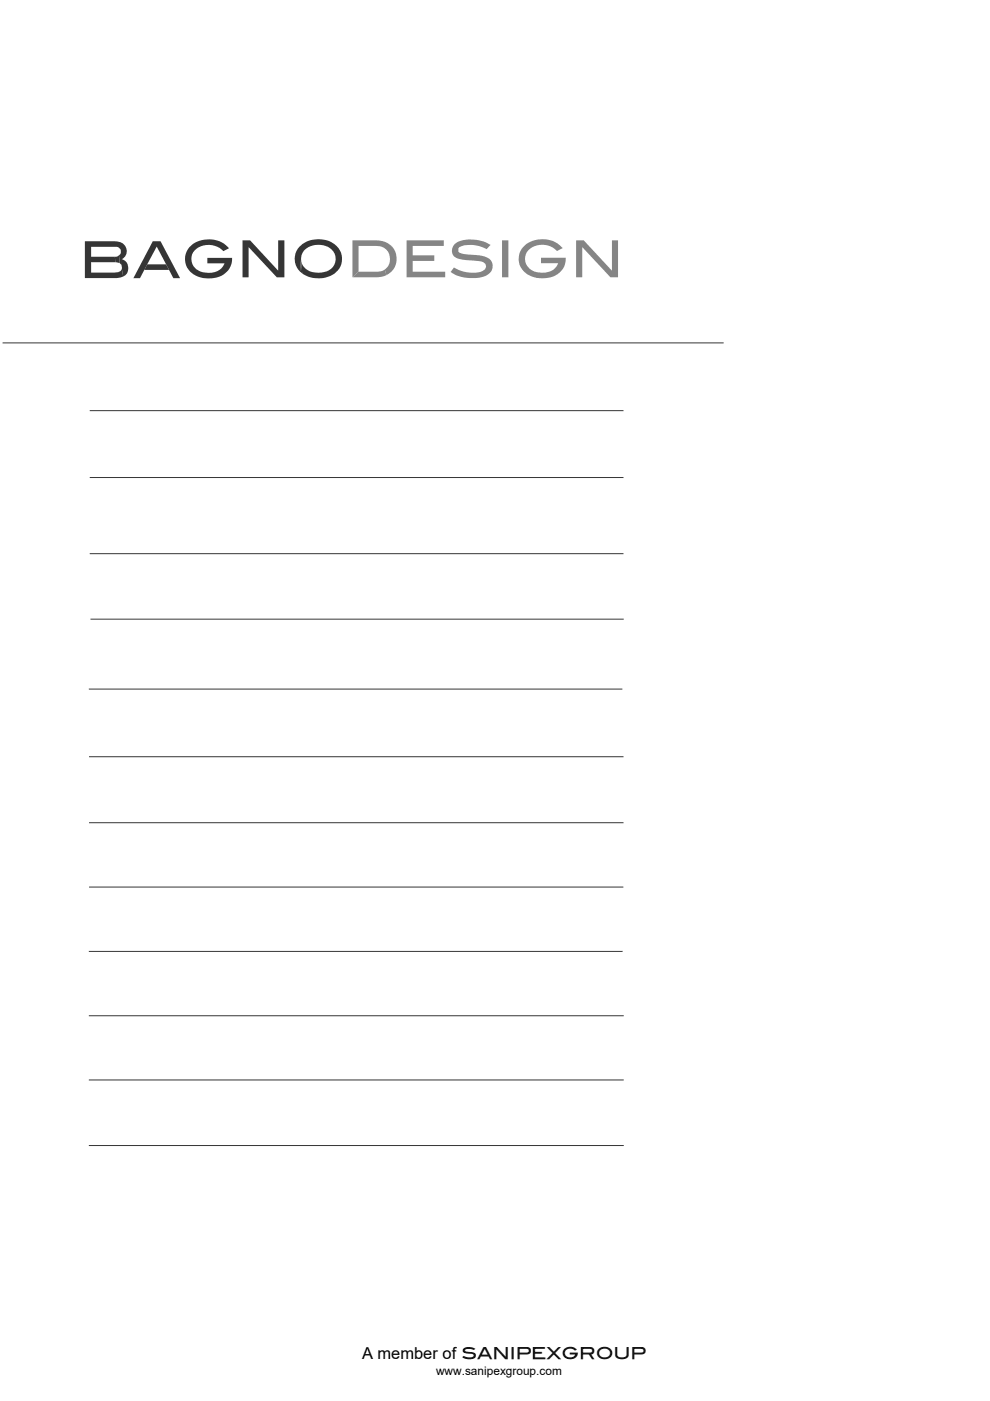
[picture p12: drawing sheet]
<svg xmlns="http://www.w3.org/2000/svg" width="210mm" height="297mm" viewBox="0 0 210 297" stroke-linecap="round" stroke-linejoin="round" font-family="sans-serif">
<path d="M.5 72.7h152.9M19 87.1h113.2M19 101.2h113.2M19 117.4h113.2M19.2 131.3h113M18.8 146.1h113.2M18.9 160.4h113.3M18.9 174.4h113.3M18.9 188.1h113.3M18.8 215.4h113.4M18.8 201.7h113.2M18.8 229h113.4" fill="none" stroke="#363435" stroke-width=".21"/>
<g fill="#363435">
<path d="M18 51.2h6.3a2.08 2.08 0 0 1 2.4 1.2 2.08 2.08 0 0 1-.8 2.5v1.8l-.1-.5-.4-.4-.2-1.7 .4-.4v-.7l-.5-.6-5.8-.1v2.1h5.1l.1 1.2h-5.2v2.2l5.7-.1 .6-.2 .2-.4 .3 1.5-1.3 .4h-6.8z" fill-rule="evenodd"/>
<path d="M25.9 54.9a2.03 2.03 0 0 1 1.3 1.8 2.03 2.03 0 0 1-1.1 1.9l-.3-1.5z" fill-rule="evenodd"/>
<path d="M24.4 54.4l.6-.1 .2-.2 .2 1.7-.9-.2z" fill-rule="evenodd"/>
<path d="M31.2 56h4l.6 1.2h-5.2z" fill-rule="evenodd"/>
<path d="M32.4 51.2h1.6l4.2 7.8h-1.4l-3.6-6.7-3.5 6.7h-1.4z" fill-rule="evenodd"/>
<path d="M40.2 52.4a5.9 5.9 0 0 1 8.4 .2l-1.2 .6a4.2 4.2 0 0 0-6.7 .8 3.1 3.1 0 0 0 3.5 3.8 3.2 3.2 0 0 0 3.4-2h-3.6v-1.1h5.2a4.4 4.4 0 0 1-5 4.3 4.5 4.5 0 0 1-4.9-4.7l.3-1z" fill-rule="evenodd"/>
<path d="M51.4 51h1.6l6 6.4v-6.4h1.3v7.8h-1.6l-6-6.4v6.4h-1.3z" fill-rule="evenodd"/>
<path d="M63.8 54.9l.3 3.1-.5-.4z" fill-rule="evenodd"/>
<path d="M63.4 52.4a5.7 5.7 0 0 1 8.7 .7 4 4 0 0 1-3.1 5.7 6.1 6.1 0 0 1-4.9-.8l-.2-2.5a3.6 3.6 0 0 0 4.2 2.3 2.9 2.9 0 0 0 3.1-2.7 2.9 2.9 0 0 0-2.6-3.1 3.6 3.6 0 0 0-4.8 2.9l-.2 2.7a3.8 3.8 0 0 1-.2-5.2z" fill-rule="evenodd"/>
</g>
<g fill="#848586">
<path d="M74.7 58.8l1.3-1.2h4l1.1-.2 .5-.2 .3 1.1-1.6 .5z" fill-rule="evenodd"/>
<path d="M74.7 51h5a3.9 3.9 0 0 1 4.2 2.7 3.9 3.9 0 0 1-2 4.6l-.3-1.1a2.78 2.78 0 0 0 .9-3.2 2.78 2.78 0 0 0-2.7-1.9h-3.8v5.5l-1.3 1.2z" fill-rule="evenodd"/>
<path d="M86.2 51h7.9v1.1h-6.6v2h4.6v1.2h-4.6v2.3h6.9v1.2h-8.2z" fill-rule="evenodd"/>
<path d="M96.5 51.7a7.4 7.4 0 0 1 7.5 .2l-.8 .9a6.8 6.8 0 0 0-5.8-.4l-.2 .3v.6l.2 .3 1.4 .3a11.6 11.6 0 0 1 5 1 2.2 2.2 0 0 1 .5 2.3 2.2 2.2 0 0 1-1.8 1.5 8.4 8.4 0 0 1-7-1l.7-1a7.3 7.3 0 0 0 6.1 .7l.5-.3a1.06 1.06 0 0 0 .1-1.2 1.06 1.06 0 0 0-1.1-.5l-.4-.1a16.3 16.3 0 0 1-4.7-.6 1.82 1.82 0 0 1-.2-3z" fill-rule="evenodd"/>
</g>
<path d="M107.1 51v7.8" fill="none" stroke="#848586" stroke-width="1.3" stroke-linecap="butt"/>
<g fill="#848586">
<path d="M110.9 52.4a5.9 5.9 0 0 1 8.4 .2l-1.2 .6a4.3 4.3 0 0 0-6.4 .3 3 3 0 0 0 .2 3.1 3 3 0 0 0 3 1.2 3.3 3.3 0 0 0 3.4-2h-3.6v-1.2h5.3a4.4 4.4 0 0 1-5 4.4 4.5 4.5 0 0 1-5-4.1 3.6 3.6 0 0 1 .9-2.5z" fill-rule="evenodd"/>
<path d="M122.2 51h1.6l5.9 6.4v-6.4h1.3v7.8h-1.6l-6-6.4v6.4h-1.2z" fill-rule="evenodd"/>
</g>
<path d="M18.8 242.9h113.4" fill="none" stroke="#363435" stroke-width=".21"/>
<text font-size="3.5" x="76.8" y="288.1">A member of SANIPEXGROUP</text>
<text font-size="2.5" x="92.5" y="291.5">www.sanipexgroup.com</text>
</svg>
